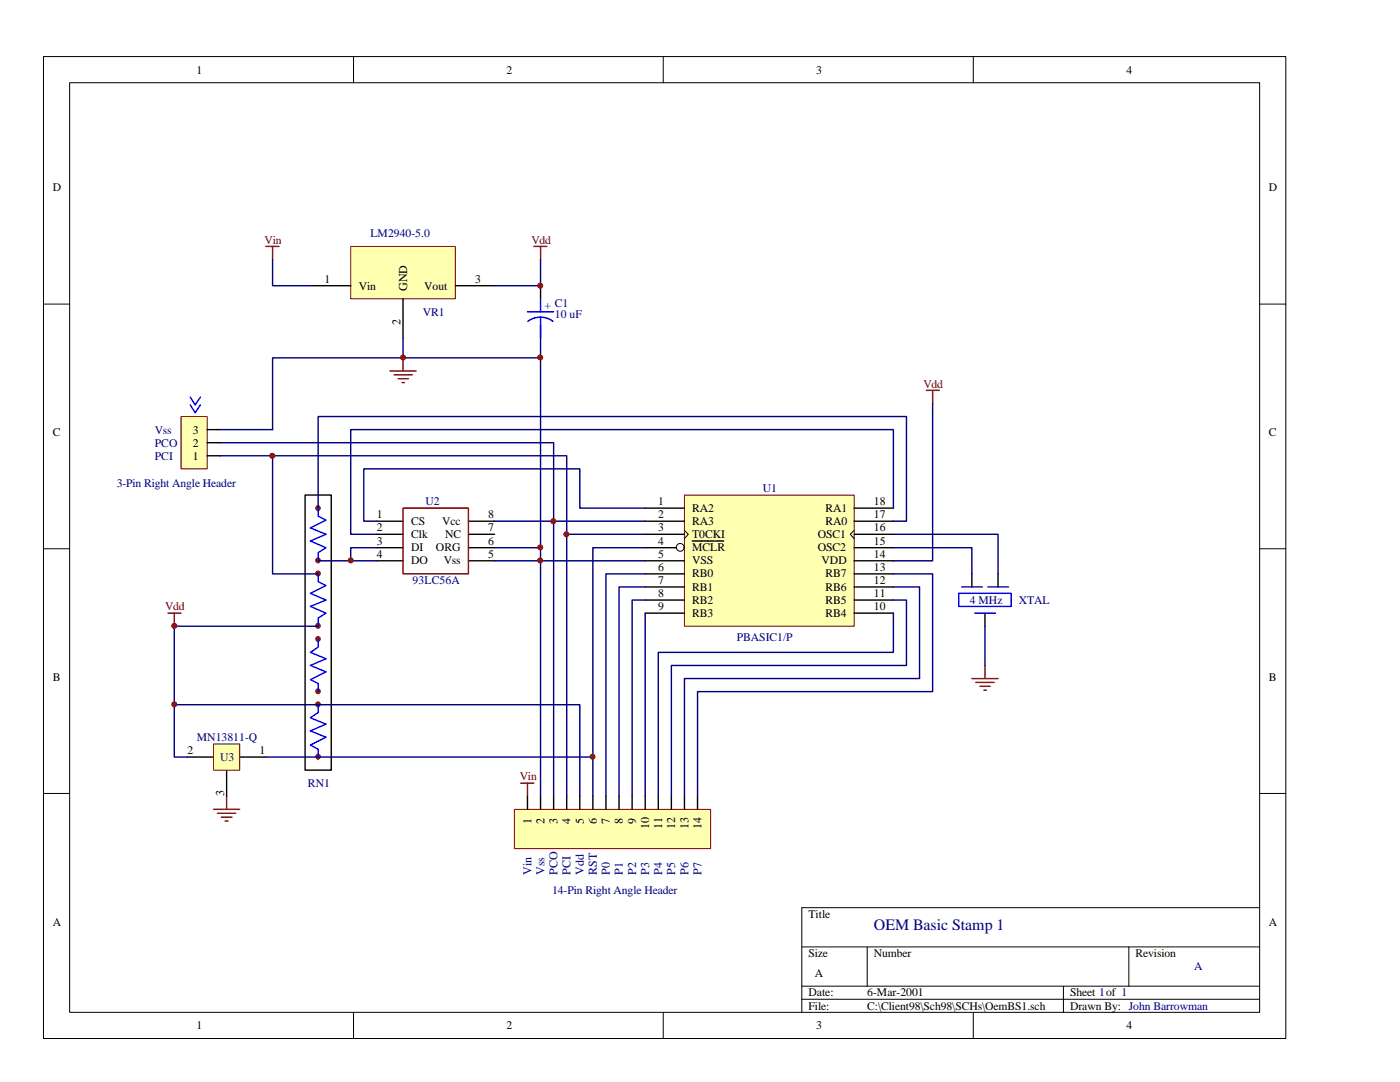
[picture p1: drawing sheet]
<svg xmlns="http://www.w3.org/2000/svg" width="279mm" height="216mm" viewBox="0 0 279 216" stroke-linecap="round" stroke-linejoin="round" font-family="sans-serif">
<g fill="none" stroke="#000" stroke-width=".2">
<path d="M8.7 11.3h247.9v195.9h-247.9zM13.9 16.5h237.5v185.5h-237.5zM70.6 11.3v5.2M132.4 11.3v5.2M194.2 11.3v5.2M8.7 60.7h5.2M251.4 60.7h5.2M8.7 109.5h5.2M251.4 109.5h5.2M8.7 158.3h5.2M251.4 158.3h5.2M160 188.9h91.4"/>
<path d="M160 196.8h91.4M160 199.4h91.4M173.1 188.9v7.9M212.2 196.8v5.2M225.3 188.9v7.9M251.4 181.1h-91.4v20.9M70.6 202v5.2M132.4 202v5.2M194.2 202v5.2"/>
</g>
<path d="M45.2 158.9v2.6M42.6 161.5h5.2M43.4 162.3h3.7M44.2 163.1h2.1M44.9 163.8h.6" fill="none" stroke="#800000" stroke-width=".28"/>
<path d="M107.9 57v2.6M107.9 64.8v2.7M60.9 98.8h5.2v54.9h-5.2zM37.4 151.1h5.2M45.2 153.7v5.2M47.8 151.1h5.3" fill="none" stroke="#000" stroke-width=".28"/>
<path d="M107.9 59.6v2.6M105.3 62.2h5.2M107.9 63.3l1.5 .3 .9 .5M107.9 63.3l-1.2 .1-1.4 .7M107.9 63.3v4.2M63.5 114.5v1.6l1.6 .7-3.2 1.6 3.2 1.3-3.2 1.3 3.2 1.3-1.6 1v1.7M63.5 101.4v1.6l1.6 .8-3.2 1.5 3.2 1.3-3.2 1.3 3.2 1.4-1.6 1v1.6M63.5 127.6v1.5l-1.6 1.1 3.2 1.2-3.2 1.4 3.2 1.3-3.2 1.5 1.6 .8v1.6M63.5 140.6v1.6l-1.6 1 3.2 1.3-3.2 1.3 3.2 1.3-3.2 1.6 1.6 .8v1.6" fill="none" stroke="#00f" stroke-width=".28"/>
<g fill="#bf0000" stroke="#bf0000" stroke-width=".2">
<circle cx="63.4" cy="114.4" r=".48"/>
<circle cx="63.4" cy="124.9" r=".48"/>
<circle cx="63.4" cy="101.4" r=".48"/>
<circle cx="63.4" cy="111.8" r=".48"/>
<circle cx="63.4" cy="137.9" r=".48"/>
<circle cx="63.4" cy="127.5" r=".48"/>
<circle cx="63.4" cy="151" r=".48"/>
<circle cx="63.4" cy="140.5" r=".48"/>
</g>
<path d="M42.6 148.4h5.2v5.3h-5.2z" fill="#ffffb0" stroke="#800000" stroke-width=".2"/>
<path d="M194 135.4h5.2M194.7 136.2h3.7M195.6 136.9h2M196.4 137.7h.4M196.6 132.8v2.6" fill="none" stroke="#800000" stroke-width=".28"/>
<path d="M70 49.2h20.9v10.4h-20.9z" fill="#ffffb0" stroke="#800000" stroke-width=".2"/>
<path d="M62.2 57h7.8M80.4 59.6v7.9M90.9 57h7.8" fill="none" stroke="#000" stroke-width=".28"/>
<path d="M53.1 49.2h2.6M54.4 49.2v2.6M184.9 77.9h2.6M186.1 77.9v2.6M103.9 156.3h2.6M105.3 156.3v2.6" fill="none" stroke="#800000" stroke-width=".28"/>
<path d="M136.6 98.8h33.9v26.2h-33.9z" fill="#ffffb0" stroke="#800000" stroke-width=".2"/>
<g fill="none" stroke="#000" stroke-width=".28">
<path d="M75.2 104h5.2M75.2 111.9h5.2M75.2 109.3h5.2M75.2 106.6h5.2M93.5 104h5.2M93.5 111.9h5.2M93.5 109.3h5.2M93.5 106.6h5.2M128.8 104h7.8M128.8 101.4h7.8M128.8 114.5h7.8M128.8 117.1h7.8"/>
<path d="M128.8 119.7h7.8M128.8 111.9h7.8M128.8 109.3h6.2M128.8 106.6h7.8M138.1 107.9h4.5M170.5 104h7.8M170.5 101.4h7.8M170.5 114.5h7.8M170.5 117.1h7.8M170.5 119.7h7.8M170.5 111.9h7.8M170.5 109.3h7.8"/>
<path d="M170.5 106.6h7.8M128.8 122.3h7.8M170.5 122.3h7.8"/>
</g>
<g fill="none" stroke="#000" stroke-width=".2">
<path d="M136.6 105.8l.8 .8-.8 .9M170.5 105.8l-.8 .8 .8 .9"/>
<circle cx="135.7" cy="109.2" r=".78"/>
</g>
<path d="M80.4 101.4h13.1v13.1h-13.1z" fill="none" stroke="#800000" stroke-width=".28"/>
<path d="M102.7 161.5h39.1v7.8h-39.1z" fill="#ffffb0" stroke="#800000" stroke-width=".2"/>
<g fill="none" stroke="#000" stroke-width=".28">
<path d="M194 114.5v2.6M199.2 114.5v2.6M196.6 122.3v2.7M105.3 158.9v2.6M107.9 158.9v2.6M110.5 158.9v2.6M113.1 158.9v2.6M115.7 158.9v2.6M118.3 158.9v2.6M120.9 158.9v2.6M123.5 158.9v2.6M126.2 158.9v2.6"/>
<path d="M128.8 158.9v2.6M131.4 158.9v2.6M134 158.9v2.6M136.6 158.9v2.6M139.2 158.9v2.6"/>
</g>
<g fill="none" stroke="#000080" stroke-width=".28">
<path d="M107.9 71.4v40.5h-9.2M63.5 101.4v-18.3h117.4v20.9h-2.6M63.5 111.9h11.7M75.2 109.3h-5.2v2.6M98.7 104h30.1M98.7 109.3h9.2M128.8 119.7h-2.6v39.2M128.8 117.1h-5.3v41.8M128.8 114.5h-7.9v44.4M128.8 109.3h-10.5v49.6M128.8 111.9h-20.9v47M178.3 119.7h2.6v13.1h-46.9v26.1"/>
<path d="M178.3 117.1h5.2v18.3h-46.9v23.5M178.3 114.5h7.8v23.5h-46.9v20.9M178.3 109.3h15.7v5.2M178.3 106.6h20.9v7.9M128.8 122.3v36.6M178.3 122.3v7.9h-46.9v28.7M196.6 125v7.8M37.4 151.1h-2.6v-10.5h80.9v18.3M53.1 151.1h65.2"/>
</g>
<path d="M191.3 118.4h10.5v2.6h-10.5zM191.9 117.1h4.2M197.1 117.1h4.2M194.5 122.3h4.2" fill="none" stroke="#00f" stroke-width=".28"/>
<path d="M106.5 49.2h2.6M107.9 49.2v2.6M33.5 122.3h2.6M34.8 122.3v2.7" fill="none" stroke="#800000" stroke-width=".28"/>
<path d="M36.1 83.1h5.2v10.5h-5.2z" fill="#ffffb0" stroke="#800000" stroke-width=".2"/>
<path d="M41.3 90.9h2.7M41.3 88.3h2.7M41.3 85.7h2.7M142.8 107.9h1.6" fill="none" stroke="#000" stroke-width=".28"/>
<path d="M54.4 51.8v5.2h7.8M107.9 51.8v5.2h-9.2M80.4 67.5v3.9M107.9 67.5v3.9h-53.5v14.3h-10.4M44 88.3h66.5v70.6M44 90.9h69.1v15.7h15.7M54.4 90.9v23.6h9.1M186.1 80.5v31.4h-7.8M113.1 106.6v52.3M128.8 101.4h-13.1v-7.8h-43.1v10.4h2.6M178.3 101.4v-15.7h-108.3v20.9h5.2M63.5 125h-28.7v15.6" fill="none" stroke="#000080" stroke-width=".28"/>
<path d="M77.8 74h5.2M78.7 74.8h3.6M79.4 75.6h2.1M80.2 76.3h.5M80.4 71.4v2.6" fill="none" stroke="#800000" stroke-width=".28"/>
<g fill="#800000" stroke="#800000" stroke-width=".2">
<circle cx="107.8" cy="111.8" r=".49"/>
<circle cx="107.8" cy="109.2" r=".49"/>
<circle cx="70" cy="111.8" r=".49"/>
<circle cx="118.3" cy="151" r=".49"/>
<circle cx="34.8" cy="140.5" r=".49"/>
<circle cx="34.8" cy="124.9" r=".49"/>
<circle cx="107.8" cy="71.3" r=".49"/>
<circle cx="54.3" cy="90.9" r=".49"/>
<circle cx="113" cy="106.6" r=".49"/>
<circle cx="110.4" cy="104" r=".49"/>
<circle cx="107.8" cy="57" r=".49"/>
<circle cx="80.4" cy="71.3" r=".49"/>
</g>
<path d="M38 79.2l.9 1.6 1.1-1.6M38 80.8l.9 1.5 1.1-1.5" fill="none" stroke="#00f" stroke-width=".28"/>
<text font-size="3.2" fill="#000080" x="174.4" y="185.6">OEM Basic Stamp 1</text>
<g font-size="2.4">
<text x="81.3" y="58.1" transform="rotate(-90 81.3 58.1)">GND</text>
<text x="79.9" y="64.8" transform="rotate(-90 79.9 64.8)">2</text>
<text x="44.7" y="158.9" transform="rotate(-90 44.7 158.9)">3</text>
<text x="106" y="164.4" transform="rotate(-90 106 164.4)">1</text>
<text x="108.7" y="164.4" transform="rotate(-90 108.7 164.4)">2</text>
<text x="111.3" y="164.4" transform="rotate(-90 111.3 164.4)">3</text>
<text x="113.9" y="164.4" transform="rotate(-90 113.9 164.4)">4</text>
<text x="116.5" y="164.4" transform="rotate(-90 116.5 164.4)">5</text>
<text x="119.1" y="164.4" transform="rotate(-90 119.1 164.4)">6</text>
<text x="121.7" y="164.4" transform="rotate(-90 121.7 164.4)">7</text>
<text x="124.3" y="164.4" transform="rotate(-90 124.3 164.4)">8</text>
<text x="126.9" y="164.4" transform="rotate(-90 126.9 164.4)">9</text>
<text x="129.5" y="165.4" transform="rotate(-90 129.5 165.4)">10</text>
<text x="132.2" y="165.4" transform="rotate(-90 132.2 165.4)">11</text>
<text x="134.8" y="165.4" transform="rotate(-90 134.8 165.4)">12</text>
<text x="137.4" y="165.4" transform="rotate(-90 137.4 165.4)">13</text>
<text x="140" y="165.4" transform="rotate(-90 140 165.4)">14</text>
</g>
<g font-size="2.4" fill="#000080">
<text x="106" y="174.6" transform="rotate(-90 106 174.6)">Vin</text>
<text x="108.7" y="174.6" transform="rotate(-90 108.7 174.6)">Vss</text>
<text x="111.3" y="174.6" transform="rotate(-90 111.3 174.6)">PCO</text>
<text x="113.9" y="174.6" transform="rotate(-90 113.9 174.6)">PCI</text>
<text x="116.5" y="174.6" transform="rotate(-90 116.5 174.6)">Vdd</text>
<text x="119.1" y="174.6" transform="rotate(-90 119.1 174.6)">RST</text>
<text x="121.7" y="174.6" transform="rotate(-90 121.7 174.6)">P0</text>
<text x="124.3" y="174.6" transform="rotate(-90 124.3 174.6)">P1</text>
<text x="126.9" y="174.6" transform="rotate(-90 126.9 174.6)">P2</text>
<text x="129.5" y="174.6" transform="rotate(-90 129.5 174.6)">P3</text>
<text x="132.2" y="174.6" transform="rotate(-90 132.2 174.6)">P4</text>
<text x="134.8" y="174.6" transform="rotate(-90 134.8 174.6)">P5</text>
<text x="137.4" y="174.6" transform="rotate(-90 137.4 174.6)">P6</text>
<text x="140" y="174.6" transform="rotate(-90 140 174.6)">P7</text>
</g>
<g font-size="2.3">
<text x="39.2" y="14.7">1</text>
<text x="101.1" y="14.7">2</text>
<text x="162.9" y="14.7">3</text>
<text x="224.8" y="14.7">4</text>
<text x="10.5" y="38.2">D</text>
<text x="253.2" y="38.2">D</text>
<text x="64.8" y="56.4">1</text>
<text x="71.6" y="57.8">Vin</text>
<text x="84.7" y="57.8">Vout</text>
<text x="94.8" y="56.4">3</text>
<text x="10.5" y="87">C</text>
<text x="38.5" y="89.1">2</text>
<text x="38.5" y="86.5">3</text>
<text x="253.2" y="87">C</text>
<text x="38.5" y="91.7">1</text>
<text x="131.4" y="100.8">1</text>
<text x="174.4" y="100.8">18</text>
<text x="75.2" y="103.4">1</text>
<text x="75.2" y="106">2</text>
<text x="82.1" y="104.8">CS</text>
<text x="82.1" y="107.4">Clk</text>
<text x="88.3" y="104.8">Vcc</text>
<text x="88.8" y="107.4">NC</text>
<text x="97.4" y="106">7</text>
<text x="97.4" y="103.4">8</text>
<text x="131.4" y="103.4">2</text>
<text x="131.4" y="106">3</text>
<text x="138.1" y="102.2">RA2</text>
<text x="138.1" y="104.8">RA3</text>
<text x="138.1" y="107.4">T0CKI</text>
<text x="163.2" y="107.4">OSC1</text>
<text x="164.7" y="104.8">RA0</text>
<text x="164.7" y="102.2">RA1</text>
<text x="174.4" y="103.4">17</text>
<text x="174.4" y="106">16</text>
<text x="75.2" y="108.7">3</text>
<text x="75.2" y="111.3">4</text>
<text x="82.1" y="110">DI</text>
<text x="82.1" y="112.6">DO</text>
<text x="87" y="110">ORG</text>
<text x="88.5" y="112.6">Vss</text>
<text x="97.4" y="111.3">5</text>
<text x="97.4" y="108.7">6</text>
<text x="131.4" y="113.9">6</text>
<text x="131.4" y="111.3">5</text>
<text x="131.4" y="108.7">4</text>
<text x="138.1" y="112.6">VSS</text>
<text x="138.1" y="110">MCLR</text>
<text x="163.2" y="110">OSC2</text>
<text x="164" y="112.6">VDD</text>
<text x="174.4" y="113.9">13</text>
<text x="174.4" y="108.7">15</text>
<text x="174.4" y="111.3">14</text>
<text x="131.4" y="116.6">7</text>
<text x="131.4" y="119.2">8</text>
<text x="138.1" y="115.2">RB0</text>
<text x="138.1" y="117.8">RB1</text>
<text x="164.7" y="117.8">RB6</text>
<text x="164.7" y="115.2">RB7</text>
<text x="174.4" y="119.2">11</text>
<text x="174.4" y="116.6">12</text>
<text x="131.4" y="121.8">9</text>
<text x="138.1" y="120.4">RB2</text>
<text x="138.1" y="123">RB3</text>
<text x="164.7" y="123">RB4</text>
<text x="164.7" y="120.4">RB5</text>
<text x="174.4" y="121.8">10</text>
<text x="10.5" y="135.8">B</text>
<text x="253.2" y="135.8">B</text>
<text x="37.4" y="150.5">2</text>
<text x="51.8" y="150.5">1</text>
<text x="10.5" y="184.7">A</text>
<text x="161.4" y="183.2">Title</text>
<text x="253.2" y="184.7">A</text>
<text x="161.4" y="191">Size</text>
<text x="174.4" y="191">Number</text>
<text x="226.6" y="191">Revision</text>
<text x="162.6" y="194.9">A</text>
<text x="161.4" y="198.8">Date:</text>
<text x="161.4" y="201.4">File:</text>
<text x="173.1" y="198.8">6-Mar-2001</text>
<text x="173.1" y="201.4">C:\Client98\Sch98\SCHs\OemBS1.sch</text>
<text x="213.6" y="198.8">Sheet 1of 1</text>
<text x="213.6" y="201.4">Drawn By: John Barrowman</text>
<text x="39.2" y="205.3">1</text>
<text x="101.1" y="205.3">2</text>
<text x="162.9" y="205.3">3</text>
<text x="224.8" y="205.3">4</text>
</g>
<g font-size="2.3" fill="#000080">
<text x="73.9" y="47.3">LM2940-5.0</text>
<text x="84.4" y="63">VR1</text>
<text x="108.7" y="61.7">+ C1</text>
<text x="110.7" y="63.5">10 uF</text>
<text x="30.9" y="86.5">Vss</text>
<text x="30.9" y="89.1">PCO</text>
<text x="30.9" y="91.7">PCI</text>
<text x="23.3" y="97.2">3-Pin Right Angle Header</text>
<text x="84.9" y="100.8">U2</text>
<text x="152.3" y="98.2">U1</text>
<text x="82.3" y="116.6">93LC56A</text>
<text x="193.5" y="120.4">4 MHz</text>
<text x="203.3" y="120.4">XTAL</text>
<text x="147" y="128">PBASIC1/P</text>
<text x="39.3" y="147.9">MN13811-Q</text>
<text x="44" y="151.8">U3</text>
<text x="61.5" y="157">RN1</text>
<text x="110.2" y="178.4">14-Pin Right Angle Header</text>
<text x="238.3" y="193.6">A</text>
</g>
<g font-size="2.3" fill="#800000">
<text x="52.8" y="48.6">Vin</text>
<text x="106" y="48.6">Vdd</text>
<text x="184.3" y="77.3">Vdd</text>
<text x="32.9" y="121.8">Vdd</text>
<text x="103.7" y="155.7">Vin</text>
</g>
</svg>
